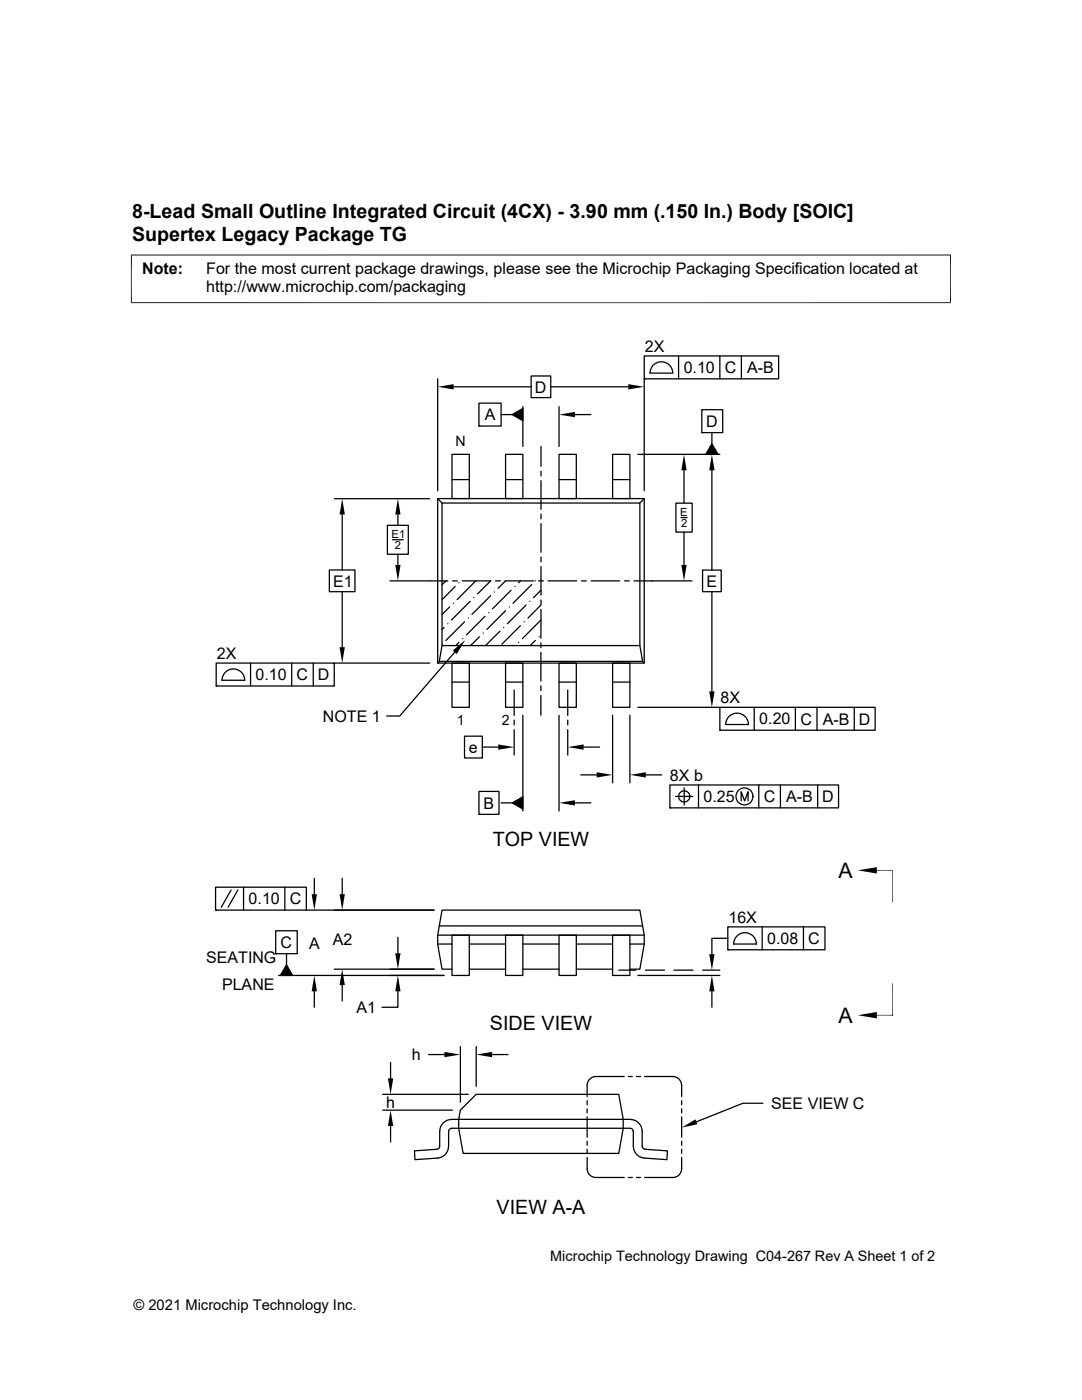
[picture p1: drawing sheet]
<svg xmlns="http://www.w3.org/2000/svg" width="216mm" height="279mm" viewBox="0 0 216 279" stroke-linecap="round" stroke-linejoin="round" font-family="sans-serif">
<g fill="none" stroke="#000" stroke-width=".25">
<path d="M87.3 75.6v22.3M90.5 77.2h15.5M106 75h3.9v4.4h-3.9zM109.9 77.2h15.5M128.5 71h26.9v4.6h-26.9zM128.5 75.6h.1M128.5 75.6v22.3M130.5 72.7a2.27 2.27 0 0 1 2.4-.3 2.27 2.27 0 0 1 1.3 2.1h-4.5l.2-1zM135.4 71v4.6M143.6 71v4.6M147.9 71v4.6M66.7 99.5h19"/>
<path d="M87.3 99.5l.9 .9M87.3 99.5h41.2v32.8h-41.2zM90.2 90.7h3.4v8.8h-3.4zM90.2 95.7h3.4M95.6 80.5h4.4v4.5h-4.4zM95.6 85h.1M100 82.7h2.2M100.9 90.7h3.4v8.8h-3.4zM100.9 95.7h3.4M102.2 82.7l2.1-1.2v2.5zM104.3 81.2v7.9M107.9 89.1v4"/>
<path d="M107.9 94v1M107.9 95.9v5.7M111.5 90.7h3.5v8.8h-3.5zM111.5 81.2v7.9M111.5 95.7h3.5M114.7 82.7h3.2M122.2 90.7h3.5v8.8h-3.5zM122.2 95.7h3.5M127.3 90.7h16.3M128.5 99.5l-.8 .9M136.5 93.9v6.5M140 81.8h4.2v4.5h-4.2z"/>
<path d="M140 86.3h.1M142 88.6l1.3 2.1h-2.5zM142 86.3v2.3M142 93.9v19.9M65.7 113.7h5.1v4.4h-5.1zM68.3 102.7v11M68.3 118.1v11.1M77.3 104.8h4.2v5.8h-4.2zM77.8 115.9h11.6M78.3 107.7h2.2M79.4 102.7v2.1M79.4 110.6v2.2"/>
<path d="M88.2 100.4h39.5v28.4h-39.5zM89 115.9l-.8 .8M90.3 115.9h1M90.8 117.1l-2.6 2.6M91.6 116.3h.1M92.2 115.9h5.7M94.6 119.3h.1M94.9 115.9l-3.7 3.8M97.9 115.9l-2.6 2.6M97.9 118.9l-3.7 3.7M98.6 118.2h.1M98.9 115.9h.9"/>
<path d="M100.8 115.9h5.7M100.9 115.9l-1.5 1.5M102 117.8l-3.7 3.7M102.7 117.1h.1M103.9 115.9l-.4 .4M106.1 116.7l-3.7 3.7M106.8 115.9h.1M107.5 115.9h.9M107.9 117.8l-1.5 1.5M107.9 102.6v.9M107.9 104.5v5.7M107.9 111.2v.9"/>
<path d="M107.9 113.1v5.7M107.9 119.7v1M109.4 115.9h5.7M116 115.9h1M117.9 115.9h5.8M124.6 115.9h1M126.5 115.9h11.6M134.9 100.4h3.2v5.8h-3.2zM135.9 103.3h1.2M136.5 106.2v6.6M140.2 113.8h3.7v4.3h-3.7zM142 118.1v19.9"/>
<path d="M43.1 132.3h23.6v4.6h-23.6zM43.1 136.9h.1M45.1 134a2.27 2.27 0 0 1 2.4-.3 2.27 2.27 0 0 1 1.3 2.1h-4.5l.2-1zM50 132.3v4.6M58.2 132.3v4.6M62.5 132.3v4.6M66.7 132.3h19M87.7 132l-.4 .3M88.2 128.8l-.5 3.2M88.2 128.6h.1M88.6 125.2l-.4 .4M89.3 124.5h.1"/>
<path d="M89.7 121.1l-1.5 1.5M90.2 136.1h3.4M90.2 132.3h3.4v8.9h-3.4zM90.5 120.4h.1M90.7 130.2l-10.9 12.7h-2.6M91.6 128.2l-.7 .6M92.3 127.5h.1M92.7 124.1l-3.7 3.7M93.4 123.4h.1M93.8 120l-3.7 3.7M95.7 127.1l-1.8 1.7M96.4 126.3h.1"/>
<path d="M96.8 123l-3.7 3.7M97.5 122.3h.1M99.8 126l-2.9 2.8M100.5 125.2h.1M100.9 136.1h3.4M100.9 132.3h3.4v8.9h-3.4zM100.9 121.9l-3.7 3.7M101.6 121.1h.1M102.6 137.7v5.1M103.5 128.2h.1M103.8 124.9l-3.7 3.7M104.6 124.1h.1"/>
<path d="M105 120.8l-3.8 3.7M105.7 120h.1M106.8 127.8l-1 1M107.6 127.1h.1M107.9 128.3v1M107.9 130.2v5.7M107.9 136.9v.9M107.9 138.8v3.9M107.9 120.8l-2.6 2.6M107.9 123.7l-3.7 3.8M107.9 121.6v5.8M111.5 136.1h3.5"/>
<path d="M111.5 132.3h3.5v8.9h-3.5zM113.3 137.7v5.1M122.2 136.1h3.5M122.2 132.3h3.5v8.9h-3.5zM127.7 128.8l.5 3.2h-40.5M128.2 132l.3 .3M92.7 146.9h3.5v4.4h-3.5zM95.6 157.9h4v4.6h-4zM96.2 149.1h3.2M102.6 143.7v1M102.6 145.6v5.1M104.3 142.7v19.2"/>
<path d="M111.5 142.7v19.2M113.3 143.7v1M113.3 145.6v5.1M115.9 154.6h3.2M116.5 149.1h3.1M122.2 142.7v13.5M125.7 142.7v13.5M127.3 141.2h16.3M128.9 154.6h3.1M133.7 156.7h33.6v4.5h-33.6zM134.8 158.9h3.4M136.5 157.2v3.5"/>
<path d="M139.4 156.7v4.5M143.6 141.2h31v4.5h-31zM143.6 145.7h.1M144.8 144.6h4.5a2.26 2.26 0 0 0-2.2-2.3 2.26 2.26 0 0 0-2.3 2.3M147.9 159.8v-1.8l.7 1.8 .7-1.8v1.8M150.5 141.2v4.5M151.4 156.7v4.5M155.7 156.7v4.5M158.7 141.2v4.5M163 141.2v4.5M163.2 156.7v4.5M170.5 141.2v4.5"/>
<path d="M43 177.1h18.1v4.5h-18.1zM46.1 177.6l-1.9 3.5M47.5 177.6l-2 3.5M48.6 177.1v4.5M56.8 177.1v4.5M62.7 175.3v3.2M68.3 175.3v3.2M95.6 162.5h.1M100 160.2h2.2M102.2 160.2l2.1-1.2v2.5zM114.7 160.2h3.2M133.7 161.2h.1"/>
<path d="M43 181.6h.1M55 185.8h4.3v4.5h-4.3zM55 190.3h.1M55.6 194.7h33M57.2 190.3v2.3M57.2 192.6l1.2 2.1h-2.5zM61.1 181.6h25.5M62.7 197.8v3.2M66.7 193.4h19.9M68.3 196.6v3.2M79.4 197.8v3.2h-3.2M79.4 187.1v3.1"/>
<path d="M87.3 188.4h2.9M87.3 186.6h41.2M87.7 184.8h40.5M90.2 193.4h-2l-.9-5v-1.8l.9-5h39.5l.8 5v1.8l-.8 5h-2M90.2 186.6h3.4v8.1h-3.4zM93.6 188.4h7.3M93.6 193.4h7.3M100.9 186.6h3.4v8.1h-3.4zM104.3 188.4h7.2M104.3 193.4h7.2M111.5 186.6h3.5v8.1h-3.5zM115 188.4h7.2"/>
<path d="M115 193.4h7.2M122.2 186.6h3.5v8.1h-3.5zM123.5 193.6h3.4M125.7 188.4h2.8M127.3 194.7h16.3M128.8 193.6h3.8M134.5 193.6h3.8M140.2 193.6h3.4M142 197.8v3.2M145.2 185h19.4v4.5h-19.4zM145.2 189.5h.1M145.2 187.3h-3.2v3.1"/>
<path d="M146.4 188.4h4.5M146.4 188.4a2.26 2.26 0 0 1 2.3-2.3 2.26 2.26 0 0 1 2.2 2.3M152.1 185v4.5M160.3 185v4.5M76.3 218.4h17.1M77.9 212v3.2M85.5 210.5h3.2M91.9 208.9v11.1M95 208.9v7.9M95 218.4h28.5l.9 5v1.8l-.9 5h-31.1l-.9-5v-1.8l.4-1.8zM98.2 210.5h3.2M117.2 219.7v.8"/>
<path d="M124.6 214.8h-5.7a1.79 1.79 0 0 0-1.7 1.8v2.2M125.4 214.8h.8M127 214.8h.8M128.6 214.8h5.7a1.79 1.79 0 0 1 1.7 1.8v2.2M136 219.7v.8M178.1 202.6h.1M76.3 221.6h14M77.9 224.7v3.2M87.7 228.8l-.1 .4-.4 .1M89.5 225.8v3a2.36 2.36 0 0 1-2.2 2.3l-4.5 .3-.1-1.7 4.5-.3M89.5 225.8l.2-.4 .4-.2h35.7l.4 .2 .1 .2 .1 3.2M90.1 223.4h35.7"/>
<path d="M90.1 223.4a2.34 2.34 0 0 0-2.3 2.4l-.1 3M117.2 231v2.2a1.72 1.72 0 0 0 1.7 1.8h5.7M117.2 221.3v.8M117.2 222.9v4M117.2 227.8v.8M117.2 229.4v.8M125.4 235h.8M125.8 223.4a2.34 2.34 0 0 1 2.3 2.4M126.4 228.8a2.36 2.36 0 0 0 2.2 2.3l4.5 .3 .1-1.7-4.5-.3M127 235h.8M128.1 225.8l.1 3.1 .2 .4h.3M136 231v2.2a1.76 1.76 0 0 1-1.7 1.8h-5.7"/>
<path d="M136 221.3v.8M136 222.9v4M136 227.8v.8M136 229.4v.8M152.2 220.2h-3.9l-9.3 3.7"/>
<circle cx="136.5" cy="158.9" r="1.12"/>
<circle cx="148.5" cy="158.9" r="1.69"/>
</g>
<g fill="#000">
<path d="M87.3 77.2l3.2-.5v1zM125.4 76.7l3.1 .5-3.1 .5zM102.2 82.7l2.1-1.2v2.5zM111.5 82.7l3.2-.5v1.1zM136.5 90.7l.5 3.2h-1zM142 90.7l.6 3.2h-1.1zM142 88.6l1.3 2.1h-2.5zM68.3 99.5l.5 3.2h-1zM79.4 99.5l.5 3.2h-1zM78.9 112.8h1l-.5 3.1zM136 112.8h1l-.5 3.1zM67.8 129.2h1l-.5 3.1z"/>
<path d="M90.3 129.8l2.5-2-1.7 2.7zM141.5 138h1.1l-.6 3.2zM99.4 148.6l3.2 .5-3.2 .5zM111.5 160.2l3.2-.5v1.1zM113.3 149.1l3.2-.5v1zM119.1 154.1l3.1 .5-3.1 .6zM125.7 154.6l3.2-.5v1.1zM62.2 178.5h1l-.5 3.1zM67.8 178.5h1l-.5 3.1zM102.2 160.2l2.1-1.2v2.5zM171.2 173.7l3.8-.6v1.2zM57.2 192.6l1.2 2.1h-2.5z"/>
<path d="M62.7 194.7l.5 3.1h-1zM68.3 193.4l.5 3.2h-1zM78.9 190.2h1l-.5 3.2zM79.4 194.7l.5 3.1h-1zM142 194.7l.6 3.1h-1.1zM141.5 190.4h1.1l-.6 3.2zM77.4 215.2h1.1l-.6 3.2zM88.7 209.9l3.2 .6-3.2 .5zM95 210.5l3.2-.6v1.1zM171.2 202.6l3.8-.6v1.2zM77.9 221.6l.6 3.1h-1.1zM136 225l2.8-1.6 .3 1z"/>
</g>
<path d="M26.1 50.9h163.7M26.2 50.8v9.7M189.7 50.8v9.7M26.1 60.4h163.7M175 173.7h3.1v6.3M178.1 196.3v6.3h-3.1" fill="none" stroke="#000" stroke-width=".2"/>
<g font-size="4.3">
<text x="167.3" y="175.2">A</text>
<text x="167.3" y="204.1">A</text>
</g>
<g font-size="3.9">
<text x="26.4" y="43.5">8-Lead Small Outline Integrated Circuit (4CX) - 3.90 mm (.150 In.) Body [SOIC]</text>
<text x="26.4" y="48.1">Supertex Legacy Package TG</text>
<text x="98.3" y="168.8">TOP VIEW</text>
<text x="97.8" y="205.6">SIDE VIEW</text>
<text x="99.1" y="242.4">VIEW A-A</text>
</g>
<g font-size="3.2">
<text x="28.4" y="54.7">Note:</text>
<text x="41.1" y="58.3">http://www.microchip.com/packaging</text>
<text x="41.1" y="54.7">For the most current package drawings, please see the Microchip Packaging Specification located at</text>
<text x="128.7" y="70.2">2X</text>
<text x="136.4" y="74.4">0.10</text>
<text x="144.6" y="74.5">C</text>
<text x="149.1" y="74.5">A-B</text>
<text x="96.7" y="83.9">A</text>
<text x="106.7" y="78.3">D</text>
<text x="140.9" y="85.2">D</text>
<text x="66.5" y="117.1">E1</text>
<text x="140.9" y="117.1">E</text>
<text x="43.3" y="131.5">2X</text>
<text x="51" y="135.7">0.10</text>
<text x="59.2" y="135.8">C</text>
<text x="63.4" y="135.8">D</text>
<text x="143.8" y="140.4">8X</text>
<text x="64.4" y="144.1">NOTE 1</text>
<text x="151.5" y="144.6">0.20</text>
<text x="159.7" y="144.6">C</text>
<text x="164.2" y="144.6">A-B</text>
<text x="171.3" y="144.6">D</text>
<text x="93.6" y="150.2">e</text>
<text x="133.7" y="155.8">8X b</text>
<text x="96.5" y="161.4">B</text>
<text x="140.4" y="160.1">0.25</text>
<text x="152.4" y="160.1">C</text>
<text x="156.9" y="160.1">A-B</text>
<text x="164" y="160.1">D</text>
<text x="49.6" y="180.5">0.10</text>
<text x="57.8" y="180.5">C</text>
<text x="145.4" y="184.2">16X</text>
<text x="56" y="189.2">C</text>
<text x="61.7" y="189.3">A</text>
<text x="66.4" y="188.7">A2</text>
<text x="153.1" y="188.4">0.08</text>
<text x="161.3" y="188.4">C</text>
<text x="41.1" y="192.2">SEATING</text>
<text x="44.3" y="197.7">PLANE</text>
<text x="71.1" y="202.2">A1</text>
<text x="82.2" y="211.6">h</text>
<text x="77" y="221.1">h</text>
<text x="153.9" y="221.3">SEE VIEW C</text>
</g>
<g font-size="2.9">
<text x="109.8" y="251.7">Microchip Technology Drawing C04-267 Rev A Sheet 1 of 2</text>
<text x="26.6" y="261.3">© 2021 Microchip Technology Inc.</text>
</g>
<g font-size="2.8">
<text x="90.9" y="89.1">N</text>
<text x="91.1" y="144.8">1</text>
<text x="100.1" y="144.7">2</text>
</g>
<g font-size="2.2">
<text x="78.1" y="107.4">E1</text>
<text x="135.7" y="103">E</text>
<text x="135.9" y="105.2">2</text>
<text x="78.8" y="109.6">2</text>
</g>
</svg>
